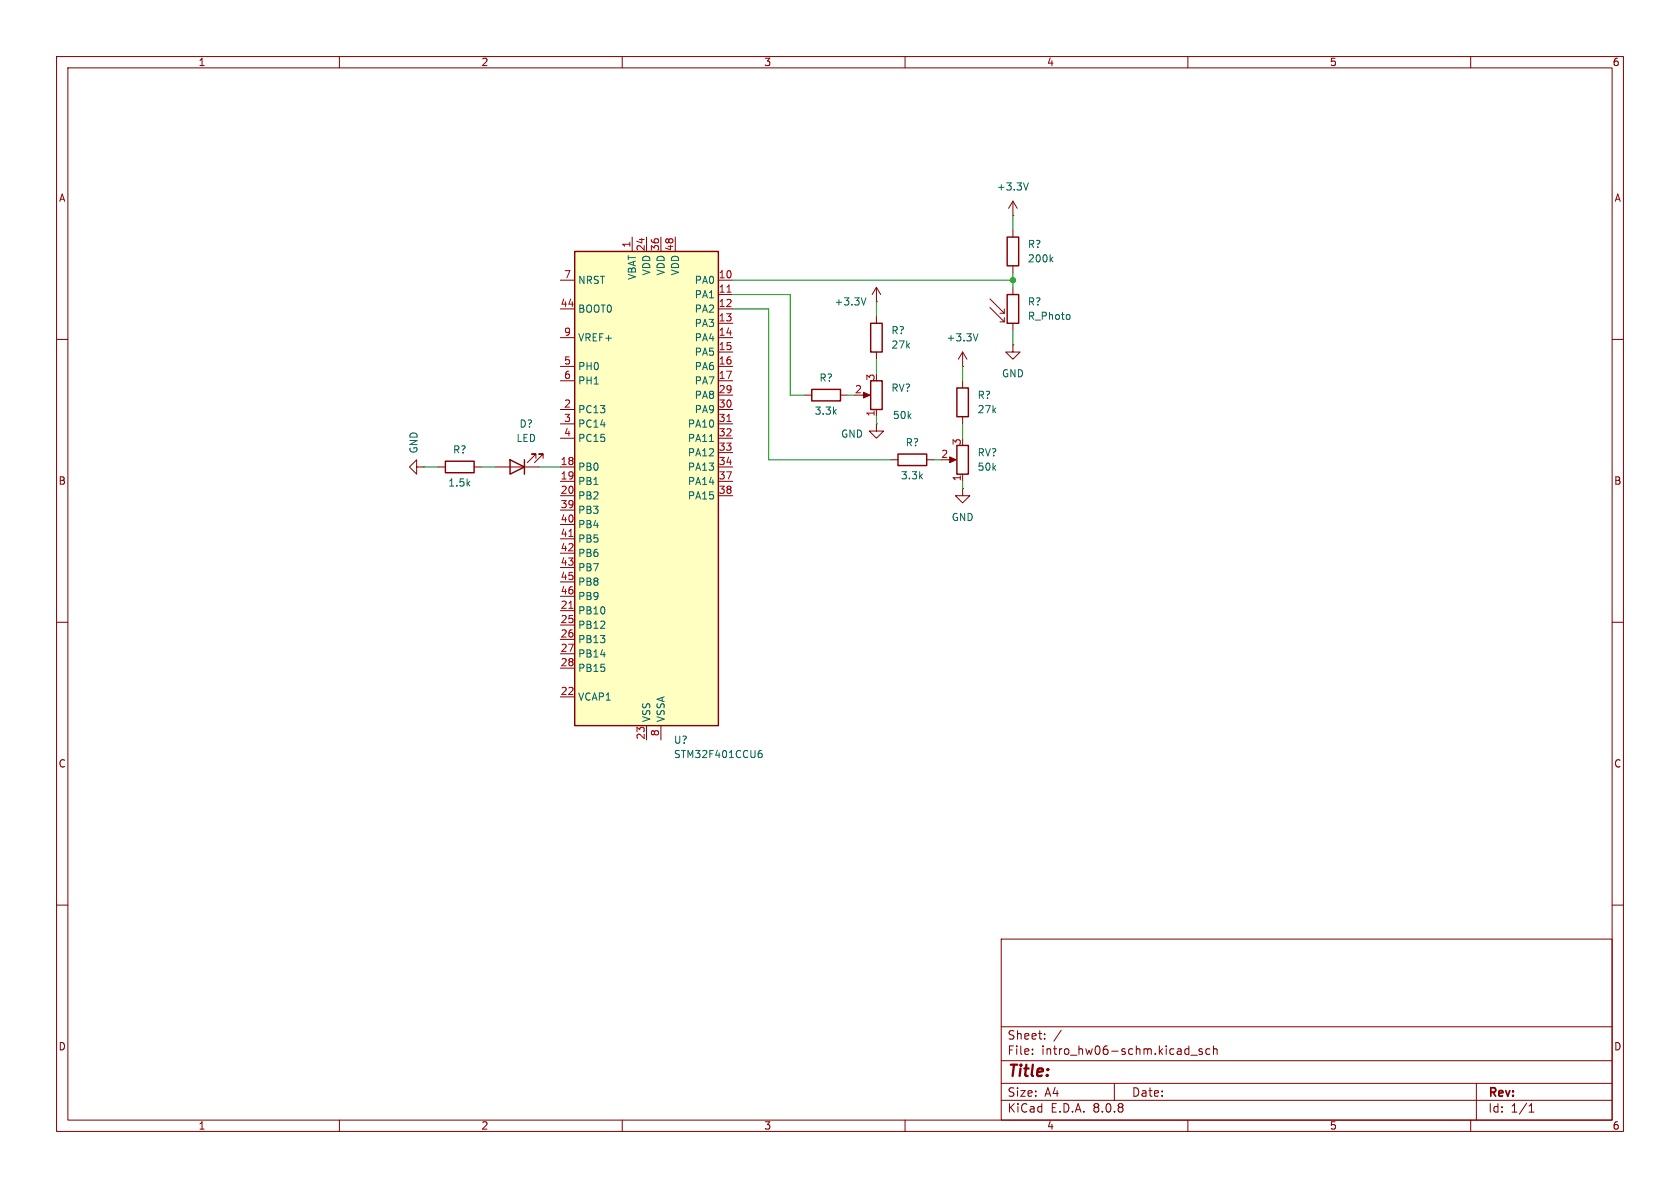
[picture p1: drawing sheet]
(kicad_sch
 (version 20231120)
 (generator "eeschema")
 (generator_version "8.0")
 (paper "A4")
 (lib_symbols
  (symbol "Device:LED"
   (pin_numbers hide)
   (pin_names
    (offset 1.016) hide) (exclude_from_sim no) (in_bom yes) (on_board yes)
   (property "Reference" "D" (at 0 2.54 0) (effects (font (size 1.27 1.27))))
   (property "Value" "LED" (at 0 -2.54 0) (effects (font (size 1.27 1.27))))
   (property "Footprint" "" (at 0 0 0) (effects (font (size 1.27 1.27)) (hide yes)))
   (property "Datasheet" "~" (at 0 0 0) (effects (font (size 1.27 1.27)) (hide yes)))
   (property "Description" "Light emitting diode" (at 0 0 0) (effects (font (size 1.27 1.27)) (hide yes)))
   (symbol "LED_0_1"
    (polyline (pts (xy -1.27 -1.27) (xy -1.27 1.27)) (stroke (width 0.254) (type default)) (fill (type none)))
    (polyline (pts (xy -1.27 0) (xy 1.27 0)) (stroke (width 0) (type default)) (fill (type none)))
    (polyline (pts (xy 1.27 -1.27) (xy 1.27 1.27) (xy -1.27 0) (xy 1.27 -1.27)) (stroke (width 0.254) (type default)) (fill (type none)))
    (polyline (pts (xy -3.048 -0.762) (xy -4.572 -2.286) (xy -3.81 -2.286) (xy -4.572 -2.286) (xy -4.572 -1.524)) (stroke (width 0) (type default)) (fill (type none)))
    (polyline (pts (xy -1.778 -0.762) (xy -3.302 -2.286) (xy -2.54 -2.286) (xy -3.302 -2.286) (xy -3.302 -1.524)) (stroke (width 0) (type default)) (fill (type none))))
   (symbol "LED_1_1"
    (pin passive line (at -3.81 0 0) (length 2.54) (name "K" (effects (font (size 1.27 1.27)))) (number "1" (effects (font (size 1.27 1.27)))))
    (pin passive line (at 3.81 0 180) (length 2.54) (name "A" (effects (font (size 1.27 1.27)))) (number "2" (effects (font (size 1.27 1.27)))))))
  (symbol "Device:R"
   (pin_numbers hide)
   (pin_names
    (offset 0)) (exclude_from_sim no) (in_bom yes) (on_board yes)
   (property "Reference" "R" (at 2.032 0 90) (effects (font (size 1.27 1.27))))
   (property "Value" "R" (at 0 0 90) (effects (font (size 1.27 1.27))))
   (property "Footprint" "" (at -1.778 0 90) (effects (font (size 1.27 1.27)) (hide yes)))
   (property "Datasheet" "~" (at 0 0 0) (effects (font (size 1.27 1.27)) (hide yes)))
   (property "Description" "Resistor" (at 0 0 0) (effects (font (size 1.27 1.27)) (hide yes)))
   (symbol "R_0_1"
    (rectangle (start -1.016 -2.54) (end 1.016 2.54) (stroke (width 0.254) (type default)) (fill (type none))))
   (symbol "R_1_1"
    (pin passive line (at 0 3.81 270) (length 1.27) (name "~" (effects (font (size 1.27 1.27)))) (number "1" (effects (font (size 1.27 1.27)))))
    (pin passive line (at 0 -3.81 90) (length 1.27) (name "~" (effects (font (size 1.27 1.27)))) (number "2" (effects (font (size 1.27 1.27)))))))
  (symbol "Device:R_Photo"
   (pin_numbers hide)
   (pin_names
    (offset 0)) (exclude_from_sim no) (in_bom yes) (on_board yes)
   (property "Reference" "R" (at 1.27 1.27 0) (effects (font (size 1.27 1.27)) (justify left)))
   (property "Value" "R_Photo" (at 1.27 0 0) (effects (font (size 1.27 1.27)) (justify left top)))
   (property "Footprint" "" (at 1.27 -6.35 90) (effects (font (size 1.27 1.27)) (justify left) (hide yes)))
   (property "Datasheet" "~" (at 0 -1.27 0) (effects (font (size 1.27 1.27)) (hide yes)))
   (property "Description" "Photoresistor" (at 0 0 0) (effects (font (size 1.27 1.27)) (hide yes)))
   (symbol "R_Photo_0_1"
    (rectangle (start -1.016 2.54) (end 1.016 -2.54) (stroke (width 0.254) (type default)) (fill (type none)))
    (polyline (pts (xy -1.524 -2.286) (xy -4.064 0.254)) (stroke (width 0) (type default)) (fill (type none)))
    (polyline (pts (xy -1.524 -2.286) (xy -2.286 -2.286)) (stroke (width 0) (type default)) (fill (type none)))
    (polyline (pts (xy -1.524 -2.286) (xy -1.524 -1.524)) (stroke (width 0) (type default)) (fill (type none)))
    (polyline (pts (xy -1.524 -0.762) (xy -4.064 1.778)) (stroke (width 0) (type default)) (fill (type none)))
    (polyline (pts (xy -1.524 -0.762) (xy -2.286 -0.762)) (stroke (width 0) (type default)) (fill (type none)))
    (polyline (pts (xy -1.524 -0.762) (xy -1.524 0)) (stroke (width 0) (type default)) (fill (type none))))
   (symbol "R_Photo_1_1"
    (pin passive line (at 0 3.81 270) (length 1.27) (name "~" (effects (font (size 1.27 1.27)))) (number "1" (effects (font (size 1.27 1.27)))))
    (pin passive line (at 0 -3.81 90) (length 1.27) (name "~" (effects (font (size 1.27 1.27)))) (number "2" (effects (font (size 1.27 1.27)))))))
  (symbol "Device:R_Potentiometer"
   (pin_names
    (offset 1.016) hide) (exclude_from_sim no) (in_bom yes) (on_board yes)
   (property "Reference" "RV" (at -4.445 0 90) (effects (font (size 1.27 1.27))))
   (property "Value" "R_Potentiometer" (at -2.54 0 90) (effects (font (size 1.27 1.27))))
   (property "Footprint" "" (at 0 0 0) (effects (font (size 1.27 1.27)) (hide yes)))
   (property "Datasheet" "~" (at 0 0 0) (effects (font (size 1.27 1.27)) (hide yes)))
   (property "Description" "Potentiometer" (at 0 0 0) (effects (font (size 1.27 1.27)) (hide yes)))
   (symbol "R_Potentiometer_0_1"
    (polyline (pts (xy 2.54 0) (xy 1.524 0)) (stroke (width 0) (type default)) (fill (type none)))
    (polyline (pts (xy 1.143 0) (xy 2.286 0.508) (xy 2.286 -0.508) (xy 1.143 0)) (stroke (width 0) (type default)) (fill (type outline)))
    (rectangle (start 1.016 2.54) (end -1.016 -2.54) (stroke (width 0.254) (type default)) (fill (type none))))
   (symbol "R_Potentiometer_1_1"
    (pin passive line (at 0 3.81 270) (length 1.27) (name "1" (effects (font (size 1.27 1.27)))) (number "1" (effects (font (size 1.27 1.27)))))
    (pin passive line (at 3.81 0 180) (length 1.27) (name "2" (effects (font (size 1.27 1.27)))) (number "2" (effects (font (size 1.27 1.27)))))
    (pin passive line (at 0 -3.81 90) (length 1.27) (name "3" (effects (font (size 1.27 1.27)))) (number "3" (effects (font (size 1.27 1.27)))))))
  (symbol "MCU_ST_STM32F4:STM32F401CCUx" (exclude_from_sim no) (in_bom yes) (on_board yes)
   (property "Reference" "U" (at -12.7 44.45 0) (effects (font (size 1.27 1.27)) (justify left)))
   (property "Value" "STM32F401CCUx" (at 7.62 44.45 0) (effects (font (size 1.27 1.27)) (justify left)))
   (property "Footprint" "Package_DFN_QFN:QFN-48-1EP_7x7mm_P0.5mm_EP5.6x5.6mm" (at -12.7 -40.64 0) (effects (font (size 1.27 1.27)) (justify right) (hide yes)))
   (property "Datasheet" "https://www.st.com/resource/en/datasheet/stm32f401cc.pdf" (at 0 0 0) (effects (font (size 1.27 1.27)) (hide yes)))
   (property "Description" "STMicroelectronics Arm Cortex-M4 MCU, 256KB flash, 64KB RAM, 84 MHz, 1.7-3.6V, 36 GPIO, UFQFPN48" (at 0 0 0) (effects (font (size 1.27 1.27)) (hide yes)))
   (symbol "STM32F401CCUx_0_1"
    (rectangle (start -12.7 -40.64) (end 12.7 43.18) (stroke (width 0.254) (type default)) (fill (type background))))
   (symbol "STM32F401CCUx_1_1"
    (pin power_in line (at -2.54 45.72 270) (length 2.54) (name "VBAT" (effects (font (size 1.27 1.27)))) (number "1" (effects (font (size 1.27 1.27)))))
    (pin bidirectional line (at 15.24 38.1 180) (length 2.54) (name "PA0" (effects (font (size 1.27 1.27)))) (number "10" (effects (font (size 1.27 1.27))))
    (alternate "ADC1_IN0" bidirectional line)
    (alternate "SYS_WKUP" bidirectional line)
    (alternate "TIM2_CH1" bidirectional line)
    (alternate "TIM2_ETR" bidirectional line)
    (alternate "TIM5_CH1" bidirectional line)
    (alternate "USART2_CTS" bidirectional line))
    (pin bidirectional line (at 15.24 35.56 180) (length 2.54) (name "PA1" (effects (font (size 1.27 1.27)))) (number "11" (effects (font (size 1.27 1.27))))
    (alternate "ADC1_IN1" bidirectional line)
    (alternate "TIM2_CH2" bidirectional line)
    (alternate "TIM5_CH2" bidirectional line)
    (alternate "USART2_RTS" bidirectional line))
    (pin bidirectional line (at 15.24 33.02 180) (length 2.54) (name "PA2" (effects (font (size 1.27 1.27)))) (number "12" (effects (font (size 1.27 1.27))))
    (alternate "ADC1_IN2" bidirectional line)
    (alternate "TIM2_CH3" bidirectional line)
    (alternate "TIM5_CH3" bidirectional line)
    (alternate "TIM9_CH1" bidirectional line)
    (alternate "USART2_TX" bidirectional line))
    (pin bidirectional line (at 15.24 30.48 180) (length 2.54) (name "PA3" (effects (font (size 1.27 1.27)))) (number "13" (effects (font (size 1.27 1.27))))
    (alternate "ADC1_IN3" bidirectional line)
    (alternate "TIM2_CH4" bidirectional line)
    (alternate "TIM5_CH4" bidirectional line)
    (alternate "TIM9_CH2" bidirectional line)
    (alternate "USART2_RX" bidirectional line))
    (pin bidirectional line (at 15.24 27.94 180) (length 2.54) (name "PA4" (effects (font (size 1.27 1.27)))) (number "14" (effects (font (size 1.27 1.27))))
    (alternate "ADC1_IN4" bidirectional line)
    (alternate "I2S3_WS" bidirectional line)
    (alternate "SPI1_NSS" bidirectional line)
    (alternate "SPI3_NSS" bidirectional line)
    (alternate "USART2_CK" bidirectional line))
    (pin bidirectional line (at 15.24 25.4 180) (length 2.54) (name "PA5" (effects (font (size 1.27 1.27)))) (number "15" (effects (font (size 1.27 1.27))))
    (alternate "ADC1_IN5" bidirectional line)
    (alternate "SPI1_SCK" bidirectional line)
    (alternate "TIM2_CH1" bidirectional line)
    (alternate "TIM2_ETR" bidirectional line))
    (pin bidirectional line (at 15.24 22.86 180) (length 2.54) (name "PA6" (effects (font (size 1.27 1.27)))) (number "16" (effects (font (size 1.27 1.27))))
    (alternate "ADC1_IN6" bidirectional line)
    (alternate "SPI1_MISO" bidirectional line)
    (alternate "TIM1_BKIN" bidirectional line)
    (alternate "TIM3_CH1" bidirectional line))
    (pin bidirectional line (at 15.24 20.32 180) (length 2.54) (name "PA7" (effects (font (size 1.27 1.27)))) (number "17" (effects (font (size 1.27 1.27))))
    (alternate "ADC1_IN7" bidirectional line)
    (alternate "SPI1_MOSI" bidirectional line)
    (alternate "TIM1_CH1N" bidirectional line)
    (alternate "TIM3_CH2" bidirectional line))
    (pin bidirectional line (at -15.24 5.08 0) (length 2.54) (name "PB0" (effects (font (size 1.27 1.27)))) (number "18" (effects (font (size 1.27 1.27))))
    (alternate "ADC1_IN8" bidirectional line)
    (alternate "TIM1_CH2N" bidirectional line)
    (alternate "TIM3_CH3" bidirectional line))
    (pin bidirectional line (at -15.24 2.54 0) (length 2.54) (name "PB1" (effects (font (size 1.27 1.27)))) (number "19" (effects (font (size 1.27 1.27))))
    (alternate "ADC1_IN9" bidirectional line)
    (alternate "TIM1_CH3N" bidirectional line)
    (alternate "TIM3_CH4" bidirectional line))
    (pin bidirectional line (at -15.24 15.24 0) (length 2.54) (name "PC13" (effects (font (size 1.27 1.27)))) (number "2" (effects (font (size 1.27 1.27))))
    (alternate "RTC_AF1" bidirectional line))
    (pin bidirectional line (at -15.24 0 0) (length 2.54) (name "PB2" (effects (font (size 1.27 1.27)))) (number "20" (effects (font (size 1.27 1.27)))))
    (pin bidirectional line (at -15.24 -20.32 0) (length 2.54) (name "PB10" (effects (font (size 1.27 1.27)))) (number "21" (effects (font (size 1.27 1.27))))
    (alternate "I2C2_SCL" bidirectional line)
    (alternate "I2S2_CK" bidirectional line)
    (alternate "SPI2_SCK" bidirectional line)
    (alternate "TIM2_CH3" bidirectional line))
    (pin power_out line (at -15.24 -35.56 0) (length 2.54) (name "VCAP1" (effects (font (size 1.27 1.27)))) (number "22" (effects (font (size 1.27 1.27)))))
    (pin power_in line (at 0 -43.18 90) (length 2.54) (name "VSS" (effects (font (size 1.27 1.27)))) (number "23" (effects (font (size 1.27 1.27)))))
    (pin power_in line (at 0 45.72 270) (length 2.54) (name "VDD" (effects (font (size 1.27 1.27)))) (number "24" (effects (font (size 1.27 1.27)))))
    (pin bidirectional line (at -15.24 -22.86 0) (length 2.54) (name "PB12" (effects (font (size 1.27 1.27)))) (number "25" (effects (font (size 1.27 1.27))))
    (alternate "I2C2_SMBA" bidirectional line)
    (alternate "I2S2_WS" bidirectional line)
    (alternate "SPI2_NSS" bidirectional line)
    (alternate "TIM1_BKIN" bidirectional line))
    (pin bidirectional line (at -15.24 -25.4 0) (length 2.54) (name "PB13" (effects (font (size 1.27 1.27)))) (number "26" (effects (font (size 1.27 1.27))))
    (alternate "I2S2_CK" bidirectional line)
    (alternate "SPI2_SCK" bidirectional line)
    (alternate "TIM1_CH1N" bidirectional line))
    (pin bidirectional line (at -15.24 -27.94 0) (length 2.54) (name "PB14" (effects (font (size 1.27 1.27)))) (number "27" (effects (font (size 1.27 1.27))))
    (alternate "I2S2_ext_SD" bidirectional line)
    (alternate "SPI2_MISO" bidirectional line)
    (alternate "TIM1_CH2N" bidirectional line))
    (pin bidirectional line (at -15.24 -30.48 0) (length 2.54) (name "PB15" (effects (font (size 1.27 1.27)))) (number "28" (effects (font (size 1.27 1.27))))
    (alternate "ADC1_EXTI15" bidirectional line)
    (alternate "I2S2_SD" bidirectional line)
    (alternate "RTC_REFIN" bidirectional line)
    (alternate "SPI2_MOSI" bidirectional line)
    (alternate "TIM1_CH3N" bidirectional line))
    (pin bidirectional line (at 15.24 17.78 180) (length 2.54) (name "PA8" (effects (font (size 1.27 1.27)))) (number "29" (effects (font (size 1.27 1.27))))
    (alternate "I2C3_SCL" bidirectional line)
    (alternate "RCC_MCO_1" bidirectional line)
    (alternate "TIM1_CH1" bidirectional line)
    (alternate "USART1_CK" bidirectional line)
    (alternate "USB_OTG_FS_SOF" bidirectional line))
    (pin bidirectional line (at -15.24 12.7 0) (length 2.54) (name "PC14" (effects (font (size 1.27 1.27)))) (number "3" (effects (font (size 1.27 1.27))))
    (alternate "RCC_OSC32_IN" bidirectional line))
    (pin bidirectional line (at 15.24 15.24 180) (length 2.54) (name "PA9" (effects (font (size 1.27 1.27)))) (number "30" (effects (font (size 1.27 1.27))))
    (alternate "I2C3_SMBA" bidirectional line)
    (alternate "TIM1_CH2" bidirectional line)
    (alternate "USART1_TX" bidirectional line)
    (alternate "USB_OTG_FS_VBUS" bidirectional line))
    (pin bidirectional line (at 15.24 12.7 180) (length 2.54) (name "PA10" (effects (font (size 1.27 1.27)))) (number "31" (effects (font (size 1.27 1.27))))
    (alternate "TIM1_CH3" bidirectional line)
    (alternate "USART1_RX" bidirectional line)
    (alternate "USB_OTG_FS_ID" bidirectional line))
    (pin bidirectional line (at 15.24 10.16 180) (length 2.54) (name "PA11" (effects (font (size 1.27 1.27)))) (number "32" (effects (font (size 1.27 1.27))))
    (alternate "ADC1_EXTI11" bidirectional line)
    (alternate "TIM1_CH4" bidirectional line)
    (alternate "USART1_CTS" bidirectional line)
    (alternate "USART6_TX" bidirectional line)
    (alternate "USB_OTG_FS_DM" bidirectional line))
    (pin bidirectional line (at 15.24 7.62 180) (length 2.54) (name "PA12" (effects (font (size 1.27 1.27)))) (number "33" (effects (font (size 1.27 1.27))))
    (alternate "TIM1_ETR" bidirectional line)
    (alternate "USART1_RTS" bidirectional line)
    (alternate "USART6_RX" bidirectional line)
    (alternate "USB_OTG_FS_DP" bidirectional line))
    (pin bidirectional line (at 15.24 5.08 180) (length 2.54) (name "PA13" (effects (font (size 1.27 1.27)))) (number "34" (effects (font (size 1.27 1.27))))
    (alternate "SYS_JTMS-SWDIO" bidirectional line))
    (pin passive line (at 0 -43.18 90) (length 2.54) hide (name "VSS" (effects (font (size 1.27 1.27)))) (number "35" (effects (font (size 1.27 1.27)))))
    (pin power_in line (at 2.54 45.72 270) (length 2.54) (name "VDD" (effects (font (size 1.27 1.27)))) (number "36" (effects (font (size 1.27 1.27)))))
    (pin bidirectional line (at 15.24 2.54 180) (length 2.54) (name "PA14" (effects (font (size 1.27 1.27)))) (number "37" (effects (font (size 1.27 1.27))))
    (alternate "SYS_JTCK-SWCLK" bidirectional line))
    (pin bidirectional line (at 15.24 0 180) (length 2.54) (name "PA15" (effects (font (size 1.27 1.27)))) (number "38" (effects (font (size 1.27 1.27))))
    (alternate "ADC1_EXTI15" bidirectional line)
    (alternate "I2S3_WS" bidirectional line)
    (alternate "SPI1_NSS" bidirectional line)
    (alternate "SPI3_NSS" bidirectional line)
    (alternate "SYS_JTDI" bidirectional line)
    (alternate "TIM2_CH1" bidirectional line)
    (alternate "TIM2_ETR" bidirectional line))
    (pin bidirectional line (at -15.24 -2.54 0) (length 2.54) (name "PB3" (effects (font (size 1.27 1.27)))) (number "39" (effects (font (size 1.27 1.27))))
    (alternate "I2C2_SDA" bidirectional line)
    (alternate "I2S3_CK" bidirectional line)
    (alternate "SPI1_SCK" bidirectional line)
    (alternate "SPI3_SCK" bidirectional line)
    (alternate "SYS_JTDO-SWO" bidirectional line)
    (alternate "TIM2_CH2" bidirectional line))
    (pin bidirectional line (at -15.24 10.16 0) (length 2.54) (name "PC15" (effects (font (size 1.27 1.27)))) (number "4" (effects (font (size 1.27 1.27))))
    (alternate "ADC1_EXTI15" bidirectional line)
    (alternate "RCC_OSC32_OUT" bidirectional line))
    (pin bidirectional line (at -15.24 -5.08 0) (length 2.54) (name "PB4" (effects (font (size 1.27 1.27)))) (number "40" (effects (font (size 1.27 1.27))))
    (alternate "I2C3_SDA" bidirectional line)
    (alternate "I2S3_ext_SD" bidirectional line)
    (alternate "SPI1_MISO" bidirectional line)
    (alternate "SPI3_MISO" bidirectional line)
    (alternate "SYS_JTRST" bidirectional line)
    (alternate "TIM3_CH1" bidirectional line))
    (pin bidirectional line (at -15.24 -7.62 0) (length 2.54) (name "PB5" (effects (font (size 1.27 1.27)))) (number "41" (effects (font (size 1.27 1.27))))
    (alternate "I2C1_SMBA" bidirectional line)
    (alternate "I2S3_SD" bidirectional line)
    (alternate "SPI1_MOSI" bidirectional line)
    (alternate "SPI3_MOSI" bidirectional line)
    (alternate "TIM3_CH2" bidirectional line))
    (pin bidirectional line (at -15.24 -10.16 0) (length 2.54) (name "PB6" (effects (font (size 1.27 1.27)))) (number "42" (effects (font (size 1.27 1.27))))
    (alternate "I2C1_SCL" bidirectional line)
    (alternate "TIM4_CH1" bidirectional line)
    (alternate "USART1_TX" bidirectional line))
    (pin bidirectional line (at -15.24 -12.7 0) (length 2.54) (name "PB7" (effects (font (size 1.27 1.27)))) (number "43" (effects (font (size 1.27 1.27))))
    (alternate "I2C1_SDA" bidirectional line)
    (alternate "TIM4_CH2" bidirectional line)
    (alternate "USART1_RX" bidirectional line))
    (pin input line (at -15.24 33.02 0) (length 2.54) (name "BOOT0" (effects (font (size 1.27 1.27)))) (number "44" (effects (font (size 1.27 1.27)))))
    (pin bidirectional line (at -15.24 -15.24 0) (length 2.54) (name "PB8" (effects (font (size 1.27 1.27)))) (number "45" (effects (font (size 1.27 1.27))))
    (alternate "I2C1_SCL" bidirectional line)
    (alternate "TIM10_CH1" bidirectional line)
    (alternate "TIM4_CH3" bidirectional line))
    (pin bidirectional line (at -15.24 -17.78 0) (length 2.54) (name "PB9" (effects (font (size 1.27 1.27)))) (number "46" (effects (font (size 1.27 1.27))))
    (alternate "I2C1_SDA" bidirectional line)
    (alternate "I2S2_WS" bidirectional line)
    (alternate "SPI2_NSS" bidirectional line)
    (alternate "TIM11_CH1" bidirectional line)
    (alternate "TIM4_CH4" bidirectional line))
    (pin passive line (at 0 -43.18 90) (length 2.54) hide (name "VSS" (effects (font (size 1.27 1.27)))) (number "47" (effects (font (size 1.27 1.27)))))
    (pin power_in line (at 5.08 45.72 270) (length 2.54) (name "VDD" (effects (font (size 1.27 1.27)))) (number "48" (effects (font (size 1.27 1.27)))))
    (pin passive line (at 0 -43.18 90) (length 2.54) hide (name "VSS" (effects (font (size 1.27 1.27)))) (number "49" (effects (font (size 1.27 1.27)))))
    (pin bidirectional line (at -15.24 22.86 0) (length 2.54) (name "PH0" (effects (font (size 1.27 1.27)))) (number "5" (effects (font (size 1.27 1.27))))
    (alternate "RCC_OSC_IN" bidirectional line))
    (pin bidirectional line (at -15.24 20.32 0) (length 2.54) (name "PH1" (effects (font (size 1.27 1.27)))) (number "6" (effects (font (size 1.27 1.27))))
    (alternate "RCC_OSC_OUT" bidirectional line))
    (pin input line (at -15.24 38.1 0) (length 2.54) (name "NRST" (effects (font (size 1.27 1.27)))) (number "7" (effects (font (size 1.27 1.27)))))
    (pin power_in line (at 2.54 -43.18 90) (length 2.54) (name "VSSA" (effects (font (size 1.27 1.27)))) (number "8" (effects (font (size 1.27 1.27)))))
    (pin input line (at -15.24 27.94 0) (length 2.54) (name "VREF+" (effects (font (size 1.27 1.27)))) (number "9" (effects (font (size 1.27 1.27)))))))
  (symbol "power:+3.3V"
   (power)
   (pin_numbers hide)
   (pin_names
    (offset 0) hide) (exclude_from_sim no) (in_bom yes) (on_board yes)
   (property "Reference" "#PWR" (at 0 -3.81 0) (effects (font (size 1.27 1.27)) (hide yes)))
   (property "Value" "+3.3V" (at 0 3.556 0) (effects (font (size 1.27 1.27))))
   (property "Footprint" "" (at 0 0 0) (effects (font (size 1.27 1.27)) (hide yes)))
   (property "Datasheet" "" (at 0 0 0) (effects (font (size 1.27 1.27)) (hide yes)))
   (property "Description" "Power symbol creates a global label with name \"+3.3V\"" (at 0 0 0) (effects (font (size 1.27 1.27)) (hide yes)))
   (symbol "+3.3V_0_1"
    (polyline (pts (xy -0.762 1.27) (xy 0 2.54)) (stroke (width 0) (type default)) (fill (type none)))
    (polyline (pts (xy 0 0) (xy 0 2.54)) (stroke (width 0) (type default)) (fill (type none)))
    (polyline (pts (xy 0 2.54) (xy 0.762 1.27)) (stroke (width 0) (type default)) (fill (type none))))
   (symbol "+3.3V_1_1"
    (pin power_in line (at 0 0 90) (length 0) (name "~" (effects (font (size 1.27 1.27)))) (number "1" (effects (font (size 1.27 1.27)))))))
  (symbol "power:GND"
   (power)
   (pin_numbers hide)
   (pin_names
    (offset 0) hide) (exclude_from_sim no) (in_bom yes) (on_board yes)
   (property "Reference" "#PWR" (at 0 -6.35 0) (effects (font (size 1.27 1.27)) (hide yes)))
   (property "Value" "GND" (at 0 -3.81 0) (effects (font (size 1.27 1.27))))
   (property "Footprint" "" (at 0 0 0) (effects (font (size 1.27 1.27)) (hide yes)))
   (property "Datasheet" "" (at 0 0 0) (effects (font (size 1.27 1.27)) (hide yes)))
   (property "Description" "Power symbol creates a global label with name \"GND\" , ground" (at 0 0 0) (effects (font (size 1.27 1.27)) (hide yes)))
   (symbol "GND_0_1"
    (polyline (pts (xy 0 0) (xy 0 -1.27) (xy 1.27 -1.27) (xy 0 -2.54) (xy -1.27 -1.27) (xy 0 -1.27)) (stroke (width 0) (type default)) (fill (type none))))
   (symbol "GND_1_1"
    (pin power_in line (at 0 0 270) (length 0) (name "~" (effects (font (size 1.27 1.27)))) (number "1" (effects (font (size 1.27 1.27))))))))
 (junction
  (at 179.07 49.53)
  (diameter 0)
  (color 0 0 0 0))
 (wire
  (pts (xy 170.18 85.09) (xy 170.18 86.36))
  (stroke (width 0) (type default)))
 (wire
  (pts (xy 135.89 54.61) (xy 135.89 81.28))
  (stroke (width 0) (type default)))
 (wire
  (pts (xy 154.94 63.5) (xy 154.94 66.04))
  (stroke (width 0) (type default)))
 (wire
  (pts (xy 129.54 49.53) (xy 179.07 49.53))
  (stroke (width 0) (type default)))
 (wire
  (pts (xy 85.09 82.55) (xy 87.63 82.55))
  (stroke (width 0) (type default)))
 (wire
  (pts (xy 154.94 53.34) (xy 154.94 55.88))
  (stroke (width 0) (type default)))
 (wire
  (pts (xy 95.25 82.55) (xy 99.06 82.55))
  (stroke (width 0) (type default)))
 (wire
  (pts (xy 74.93 82.55) (xy 77.47 82.55))
  (stroke (width 0) (type default)))
 (wire
  (pts (xy 139.7 69.85) (xy 142.24 69.85))
  (stroke (width 0) (type default)))
 (wire
  (pts (xy 170.18 64.77) (xy 170.18 67.31))
  (stroke (width 0) (type default)))
 (wire
  (pts (xy 129.54 52.07) (xy 139.7 52.07))
  (stroke (width 0) (type default)))
 (wire
  (pts (xy 129.54 54.61) (xy 135.89 54.61))
  (stroke (width 0) (type default)))
 (wire
  (pts (xy 179.07 49.53) (xy 179.07 50.8))
  (stroke (width 0) (type default)))
 (wire
  (pts (xy 179.07 48.26) (xy 179.07 49.53))
  (stroke (width 0) (type default)))
 (wire
  (pts (xy 170.18 74.93) (xy 170.18 77.47))
  (stroke (width 0) (type default)))
 (wire
  (pts (xy 165.1 81.28) (xy 166.37 81.28))
  (stroke (width 0) (type default)))
 (wire
  (pts (xy 179.07 38.1) (xy 179.07 40.64))
  (stroke (width 0) (type default)))
 (wire
  (pts (xy 139.7 52.07) (xy 139.7 69.85))
  (stroke (width 0) (type default)))
 (wire
  (pts (xy 149.86 69.85) (xy 151.13 69.85))
  (stroke (width 0) (type default)))
 (wire
  (pts (xy 135.89 81.28) (xy 157.48 81.28))
  (stroke (width 0) (type default)))
 (wire
  (pts (xy 179.07 58.42) (xy 179.07 60.96))
  (stroke (width 0) (type default)))
 (wire
  (pts (xy 154.94 73.66) (xy 154.94 74.93))
  (stroke (width 0) (type default)))
 (symbol
  (lib_id "power:GND")
  (at 154.94 74.93 0)
  (unit 1)
  (exclude_from_sim no)
  (in_bom yes)
  (on_board yes)
  (dnp no)
  (property "Reference" "#PWR03" (at 154.94 81.28 0) (effects (font (size 1.27 1.27)) (hide yes)))
  (property "Value" "GND" (at 150.622 76.708 0) (effects (font (size 1.27 1.27))))
  (property "Footprint" "" (at 154.94 74.93 0) (effects (font (size 1.27 1.27)) (hide yes)))
  (property "Datasheet" "" (at 154.94 74.93 0) (effects (font (size 1.27 1.27)) (hide yes)))
  (property "Description" "Power symbol creates a global label with name \"GND\" , ground" (at 154.94 74.93 0) (effects (font (size 1.27 1.27)) (hide yes)))
  (pin "1"))
 (symbol
  (lib_id "Device:R_Potentiometer")
  (at 170.18 81.28 180)
  (unit 1)
  (exclude_from_sim no)
  (in_bom yes)
  (on_board yes)
  (dnp no)
  (fields_autoplaced yes)
  (property "Reference" "RV?" (at 172.72 80.0099 0) (effects (font (size 1.27 1.27)) (justify right)))
  (property "Value" "50k" (at 172.72 82.5499 0) (effects (font (size 1.27 1.27)) (justify right)))
  (property "Footprint" "" (at 170.18 81.28 0) (effects (font (size 1.27 1.27)) (hide yes)))
  (property "Datasheet" "~" (at 170.18 81.28 0) (effects (font (size 1.27 1.27)) (hide yes)))
  (property "Description" "Potentiometer" (at 170.18 81.28 0) (effects (font (size 1.27 1.27)) (hide yes)))
  (pin "3")
  (pin "1")
  (pin "2"))
 (symbol
  (lib_id "power:GND")
  (at 74.93 82.55 270)
  (unit 1)
  (exclude_from_sim no)
  (in_bom yes)
  (on_board yes)
  (dnp no)
  (property "Reference" "#PWR07" (at 68.58 82.55 0) (effects (font (size 1.27 1.27)) (hide yes)))
  (property "Value" "GND" (at 73.152 78.232 0) (effects (font (size 1.27 1.27))))
  (property "Footprint" "" (at 74.93 82.55 0) (effects (font (size 1.27 1.27)) (hide yes)))
  (property "Datasheet" "" (at 74.93 82.55 0) (effects (font (size 1.27 1.27)) (hide yes)))
  (property "Description" "Power symbol creates a global label with name \"GND\" , ground" (at 74.93 82.55 0) (effects (font (size 1.27 1.27)) (hide yes)))
  (pin "1"))
 (symbol
  (lib_id "Device:R_Photo")
  (at 179.07 54.61 0)
  (unit 1)
  (exclude_from_sim no)
  (in_bom yes)
  (on_board yes)
  (dnp no)
  (fields_autoplaced yes)
  (property "Reference" "R?" (at 181.61 53.3399 0) (effects (font (size 1.27 1.27)) (justify left)))
  (property "Value" "R_Photo" (at 181.61 55.8799 0) (effects (font (size 1.27 1.27)) (justify left)))
  (property "Footprint" "" (at 180.34 60.96 90) (effects (font (size 1.27 1.27)) (justify left) (hide yes)))
  (property "Datasheet" "~" (at 179.07 55.88 0) (effects (font (size 1.27 1.27)) (hide yes)))
  (property "Description" "Photoresistor" (at 179.07 54.61 0) (effects (font (size 1.27 1.27)) (hide yes)))
  (pin "1")
  (pin "2"))
 (symbol
  (lib_id "Device:R_Potentiometer")
  (at 154.94 69.85 180)
  (unit 1)
  (exclude_from_sim no)
  (in_bom yes)
  (on_board yes)
  (dnp no)
  (property "Reference" "RV?" (at 157.48 68.5799 0) (effects (font (size 1.27 1.27)) (justify right)))
  (property "Value" "50k" (at 157.734 73.406 0) (effects (font (size 1.27 1.27)) (justify right)))
  (property "Footprint" "" (at 154.94 69.85 0) (effects (font (size 1.27 1.27)) (hide yes)))
  (property "Datasheet" "~" (at 154.94 69.85 0) (effects (font (size 1.27 1.27)) (hide yes)))
  (property "Description" "Potentiometer" (at 154.94 69.85 0) (effects (font (size 1.27 1.27)) (hide yes)))
  (pin "3")
  (pin "1")
  (pin "2"))
 (symbol
  (lib_id "Device:LED")
  (at 91.44 82.55 180)
  (unit 1)
  (exclude_from_sim no)
  (in_bom yes)
  (on_board yes)
  (dnp no)
  (fields_autoplaced yes)
  (property "Reference" "D?" (at 93.0275 74.93 0) (effects (font (size 1.27 1.27))))
  (property "Value" "LED" (at 93.0275 77.47 0) (effects (font (size 1.27 1.27))))
  (property "Footprint" "" (at 91.44 82.55 0) (effects (font (size 1.27 1.27)) (hide yes)))
  (property "Datasheet" "~" (at 91.44 82.55 0) (effects (font (size 1.27 1.27)) (hide yes)))
  (property "Description" "Light emitting diode" (at 91.44 82.55 0) (effects (font (size 1.27 1.27)) (hide yes)))
  (pin "2")
  (pin "1"))
 (symbol
  (lib_id "Device:R")
  (at 81.28 82.55 90)
  (unit 1)
  (exclude_from_sim no)
  (in_bom yes)
  (on_board yes)
  (dnp no)
  (property "Reference" "R?" (at 81.28 79.502 90) (effects (font (size 1.27 1.27))))
  (property "Value" "1.5k" (at 81.28 85.344 90) (effects (font (size 1.27 1.27))))
  (property "Footprint" "" (at 81.28 84.328 90) (effects (font (size 1.27 1.27)) (hide yes)))
  (property "Datasheet" "~" (at 81.28 82.55 0) (effects (font (size 1.27 1.27)) (hide yes)))
  (property "Description" "Resistor" (at 81.28 82.55 0) (effects (font (size 1.27 1.27)) (hide yes)))
  (pin "1")
  (pin "2"))
 (symbol
  (lib_id "Device:R")
  (at 154.94 59.69 0)
  (unit 1)
  (exclude_from_sim no)
  (in_bom yes)
  (on_board yes)
  (dnp no)
  (fields_autoplaced yes)
  (property "Reference" "R?" (at 157.48 58.4199 0) (effects (font (size 1.27 1.27)) (justify left)))
  (property "Value" "27k" (at 157.48 60.9599 0) (effects (font (size 1.27 1.27)) (justify left)))
  (property "Footprint" "" (at 153.162 59.69 90) (effects (font (size 1.27 1.27)) (hide yes)))
  (property "Datasheet" "~" (at 154.94 59.69 0) (effects (font (size 1.27 1.27)) (hide yes)))
  (property "Description" "Resistor" (at 154.94 59.69 0) (effects (font (size 1.27 1.27)) (hide yes)))
  (pin "1")
  (pin "2"))
 (symbol
  (lib_id "power:GND")
  (at 179.07 60.96 0)
  (unit 1)
  (exclude_from_sim no)
  (in_bom yes)
  (on_board yes)
  (dnp no)
  (fields_autoplaced yes)
  (property "Reference" "#PWR01" (at 179.07 67.31 0) (effects (font (size 1.27 1.27)) (hide yes)))
  (property "Value" "GND" (at 179.07 66.04 0) (effects (font (size 1.27 1.27))))
  (property "Footprint" "" (at 179.07 60.96 0) (effects (font (size 1.27 1.27)) (hide yes)))
  (property "Datasheet" "" (at 179.07 60.96 0) (effects (font (size 1.27 1.27)) (hide yes)))
  (property "Description" "Power symbol creates a global label with name \"GND\" , ground" (at 179.07 60.96 0) (effects (font (size 1.27 1.27)) (hide yes)))
  (pin "1"))
 (symbol
  (lib_id "MCU_ST_STM32F4:STM32F401CCUx")
  (at 114.3 87.63 0)
  (unit 1)
  (exclude_from_sim no)
  (in_bom yes)
  (on_board yes)
  (dnp no)
  (fields_autoplaced yes)
  (property "Reference" "U?" (at 119.0341 130.81 0) (effects (font (size 1.27 1.27)) (justify left)))
  (property "Value" "STM32F401CCU6" (at 119.0341 133.35 0) (effects (font (size 1.27 1.27)) (justify left)))
  (property "Footprint" "Package_DFN_QFN:QFN-48-1EP_7x7mm_P0.5mm_EP5.6x5.6mm" (at 101.6 128.27 0) (effects (font (size 1.27 1.27)) (justify right) (hide yes)))
  (property "Datasheet" "https://www.st.com/resource/en/datasheet/stm32f401cc.pdf" (at 114.3 87.63 0) (effects (font (size 1.27 1.27)) (hide yes)))
  (property "Description" "STMicroelectronics Arm Cortex-M4 MCU, 256KB flash, 64KB RAM, 84 MHz, 1.7-3.6V, 36 GPIO, UFQFPN48" (at 114.3 87.63 0) (effects (font (size 1.27 1.27)) (hide yes)))
  (pin "47")
  (pin "48")
  (pin "5")
  (pin "8")
  (pin "41")
  (pin "7")
  (pin "13")
  (pin "2")
  (pin "25")
  (pin "12")
  (pin "23")
  (pin "21")
  (pin "24")
  (pin "30")
  (pin "35")
  (pin "49")
  (pin "36")
  (pin "40")
  (pin "44")
  (pin "18")
  (pin "6")
  (pin "9")
  (pin "45")
  (pin "19")
  (pin "37")
  (pin "16")
  (pin "1")
  (pin "11")
  (pin "29")
  (pin "31")
  (pin "4")
  (pin "42")
  (pin "20")
  (pin "26")
  (pin "43")
  (pin "46")
  (pin "22")
  (pin "3")
  (pin "27")
  (pin "10")
  (pin "38")
  (pin "14")
  (pin "15")
  (pin "28")
  (pin "33")
  (pin "34")
  (pin "32")
  (pin "39")
  (pin "17"))
 (symbol
  (lib_id "power:+3.3V")
  (at 154.94 53.34 0)
  (unit 1)
  (exclude_from_sim no)
  (in_bom yes)
  (on_board yes)
  (dnp no)
  (property "Reference" "#PWR04" (at 154.94 57.15 0) (effects (font (size 1.27 1.27)) (hide yes)))
  (property "Value" "+3.3V" (at 150.368 53.34 0) (effects (font (size 1.27 1.27))))
  (property "Footprint" "" (at 154.94 53.34 0) (effects (font (size 1.27 1.27)) (hide yes)))
  (property "Datasheet" "" (at 154.94 53.34 0) (effects (font (size 1.27 1.27)) (hide yes)))
  (property "Description" "Power symbol creates a global label with name \"+3.3V\"" (at 154.94 53.34 0) (effects (font (size 1.27 1.27)) (hide yes)))
  (pin "1"))
 (symbol
  (lib_id "power:+3.3V")
  (at 179.07 38.1 0)
  (unit 1)
  (exclude_from_sim no)
  (in_bom yes)
  (on_board yes)
  (dnp no)
  (fields_autoplaced yes)
  (property "Reference" "#PWR02" (at 179.07 41.91 0) (effects (font (size 1.27 1.27)) (hide yes)))
  (property "Value" "+3.3V" (at 179.07 33.02 0) (effects (font (size 1.27 1.27))))
  (property "Footprint" "" (at 179.07 38.1 0) (effects (font (size 1.27 1.27)) (hide yes)))
  (property "Datasheet" "" (at 179.07 38.1 0) (effects (font (size 1.27 1.27)) (hide yes)))
  (property "Description" "Power symbol creates a global label with name \"+3.3V\"" (at 179.07 38.1 0) (effects (font (size 1.27 1.27)) (hide yes)))
  (pin "1"))
 (symbol
  (lib_id "Device:R")
  (at 170.18 71.12 0)
  (unit 1)
  (exclude_from_sim no)
  (in_bom yes)
  (on_board yes)
  (dnp no)
  (fields_autoplaced yes)
  (property "Reference" "R?" (at 172.72 69.8499 0) (effects (font (size 1.27 1.27)) (justify left)))
  (property "Value" "27k" (at 172.72 72.3899 0) (effects (font (size 1.27 1.27)) (justify left)))
  (property "Footprint" "" (at 168.402 71.12 90) (effects (font (size 1.27 1.27)) (hide yes)))
  (property "Datasheet" "~" (at 170.18 71.12 0) (effects (font (size 1.27 1.27)) (hide yes)))
  (property "Description" "Resistor" (at 170.18 71.12 0) (effects (font (size 1.27 1.27)) (hide yes)))
  (pin "1")
  (pin "2"))
 (symbol
  (lib_id "Device:R")
  (at 146.05 69.85 90)
  (unit 1)
  (exclude_from_sim no)
  (in_bom yes)
  (on_board yes)
  (dnp no)
  (property "Reference" "R?" (at 146.05 66.802 90) (effects (font (size 1.27 1.27))))
  (property "Value" "3.3k" (at 146.05 72.644 90) (effects (font (size 1.27 1.27))))
  (property "Footprint" "" (at 146.05 71.628 90) (effects (font (size 1.27 1.27)) (hide yes)))
  (property "Datasheet" "~" (at 146.05 69.85 0) (effects (font (size 1.27 1.27)) (hide yes)))
  (property "Description" "Resistor" (at 146.05 69.85 0) (effects (font (size 1.27 1.27)) (hide yes)))
  (pin "1")
  (pin "2"))
 (symbol
  (lib_id "power:GND")
  (at 170.18 86.36 0)
  (unit 1)
  (exclude_from_sim no)
  (in_bom yes)
  (on_board yes)
  (dnp no)
  (fields_autoplaced yes)
  (property "Reference" "#PWR06" (at 170.18 92.71 0) (effects (font (size 1.27 1.27)) (hide yes)))
  (property "Value" "GND" (at 170.18 91.44 0) (effects (font (size 1.27 1.27))))
  (property "Footprint" "" (at 170.18 86.36 0) (effects (font (size 1.27 1.27)) (hide yes)))
  (property "Datasheet" "" (at 170.18 86.36 0) (effects (font (size 1.27 1.27)) (hide yes)))
  (property "Description" "Power symbol creates a global label with name \"GND\" , ground" (at 170.18 86.36 0) (effects (font (size 1.27 1.27)) (hide yes)))
  (pin "1"))
 (symbol
  (lib_id "Device:R")
  (at 161.29 81.28 90)
  (unit 1)
  (exclude_from_sim no)
  (in_bom yes)
  (on_board yes)
  (dnp no)
  (property "Reference" "R?" (at 161.29 78.232 90) (effects (font (size 1.27 1.27))))
  (property "Value" "3.3k" (at 161.29 84.074 90) (effects (font (size 1.27 1.27))))
  (property "Footprint" "" (at 161.29 83.058 90) (effects (font (size 1.27 1.27)) (hide yes)))
  (property "Datasheet" "~" (at 161.29 81.28 0) (effects (font (size 1.27 1.27)) (hide yes)))
  (property "Description" "Resistor" (at 161.29 81.28 0) (effects (font (size 1.27 1.27)) (hide yes)))
  (pin "1")
  (pin "2"))
 (symbol
  (lib_id "power:+3.3V")
  (at 170.18 64.77 0)
  (unit 1)
  (exclude_from_sim no)
  (in_bom yes)
  (on_board yes)
  (dnp no)
  (fields_autoplaced yes)
  (property "Reference" "#PWR05" (at 170.18 68.58 0) (effects (font (size 1.27 1.27)) (hide yes)))
  (property "Value" "+3.3V" (at 170.18 59.69 0) (effects (font (size 1.27 1.27))))
  (property "Footprint" "" (at 170.18 64.77 0) (effects (font (size 1.27 1.27)) (hide yes)))
  (property "Datasheet" "" (at 170.18 64.77 0) (effects (font (size 1.27 1.27)) (hide yes)))
  (property "Description" "Power symbol creates a global label with name \"+3.3V\"" (at 170.18 64.77 0) (effects (font (size 1.27 1.27)) (hide yes)))
  (pin "1"))
 (symbol
  (lib_id "Device:R")
  (at 179.07 44.45 0)
  (unit 1)
  (exclude_from_sim no)
  (in_bom yes)
  (on_board yes)
  (dnp no)
  (fields_autoplaced yes)
  (property "Reference" "R?" (at 181.61 43.1799 0) (effects (font (size 1.27 1.27)) (justify left)))
  (property "Value" "200k" (at 181.61 45.7199 0) (effects (font (size 1.27 1.27)) (justify left)))
  (property "Footprint" "" (at 177.292 44.45 90) (effects (font (size 1.27 1.27)) (hide yes)))
  (property "Datasheet" "~" (at 179.07 44.45 0) (effects (font (size 1.27 1.27)) (hide yes)))
  (property "Description" "Resistor" (at 179.07 44.45 0) (effects (font (size 1.27 1.27)) (hide yes)))
  (pin "1")
  (pin "2"))
 (sheet_instances
  (path ""
   (page "1"))))
